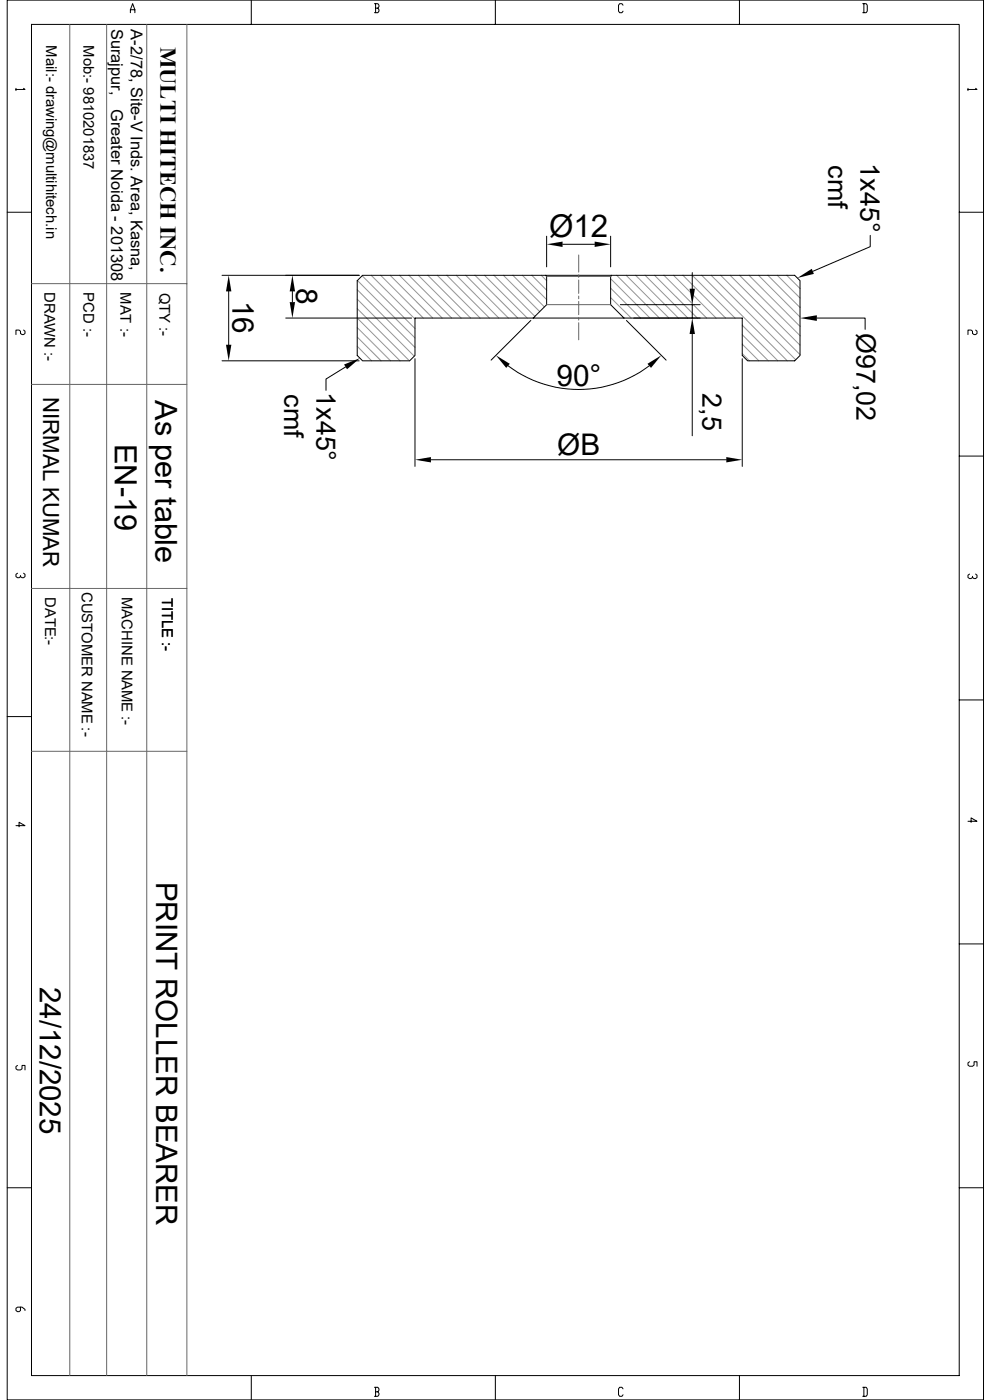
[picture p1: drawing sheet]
<svg xmlns="http://www.w3.org/2000/svg" width="297mm" height="420mm" viewBox="0 0 297 420" stroke-linecap="round" stroke-linejoin="round" font-family="sans-serif">
<g fill="none" stroke="#939598" stroke-width=".3">
<path d="M107.1 86.9l17.3 17.3M107.1 89.7l17.1 17.1M107.1 92.6l15.6 15.6M107.1 95.4l12.8 12.8M107.1 98.3l10 9.9M107.1 84.2l17.3 17.2M108.5 82.7l15.9 15.9M111.3 82.6l13.1 13.1M114.1 82.6l12.8 12.8M116.9 82.6l12.8 12.8M119.7 82.6l12.8 12.8M122.6 82.6l12.8 12.8"/>
<path d="M125.4 82.6l12.8 12.8M128.2 82.6l12.9 12.8M131.1 82.6l12.8 12.8M133.9 82.6l12.8 12.8M136.7 82.6l12.8 12.8M139.6 82.6l12.8 12.8M142.4 82.6l12.8 12.8M145.2 82.6l12.8 12.8M148 82.6l12.3 12.3M150.9 82.6l10.9 10.9M153.7 82.6l9.5 9.5M156.5 82.6l7.3 7.3"/>
<path d="M159.4 82.6l4.4 4.4M162.2 82.6l1.6 1.6M183 83.6l11.8 11.8M183 86.4l9 9M183 89.3l6.2 6.1M184.8 82.6l12.9 12.8M187.7 82.6l12.8 12.8M190.5 82.6l12.8 12.8M193.3 82.6l12.9 12.8M196.2 82.6l12.8 12.8M199 82.6l12.8 12.8M201.8 82.6l12.8 12.8"/>
<path d="M204.7 82.6l12.8 12.8M207.5 82.6l12.8 12.8M210.3 82.6l25.7 25.6M213.1 82.6l25.4 25.3M216 82.6l23.8 23.8M218.8 82.6l21 20.9M221.7 82.6l18.1 18.1M222.5 97.6l10.6 10.6M224.5 82.6l15.3 15.3M227.3 82.6l12.5 12.5M230.1 82.6l9.7 9.6M233 82.6l6.8 6.8"/>
<path d="M235.8 82.6l4 4M107.1 101.1l7.1 7.1M107.1 103.9l4.3 4.3M222.5 100.4l7.8 7.8M222.5 103.3l5 4.9M222.5 106.1l2.1 2.1"/>
</g>
<g fill="none" stroke="#000" stroke-width=".3">
<path d="M2.2 0h292.6v419.9h-292.6zM9.4 7.3h.1M9.4 7.3h278.1v405.4h-278.1zM39.1 3.8v-.9l.7-1.8 .6 1.8v.9M39.1 2.9h1.3M75.3 0v7.3M112.2 1.1h1l.4 .5v.4l-.4 .5M112.6 2.5h.6l.4 .4v.4l-.4 .5h-1M112.6 1.1v2.7M148.5 0v7.3M186.7 1.6l-.3-.5h-.7l-.3 .5v1.7l.3 .5h.7l.3-.5M221.6 0v7.3"/>
<path d="M258.6 1.1h1l.3 .5v1.7l-.3 .5h-1M258.9 1.1v2.7M4.8 26.5v.7M7.1 26.5l.4 .3h-2.7M290.1 26.5v.7M292.4 26.5l.4 .3h-2.7M2.2 63.7h7.2M163.8 70.9v9.2M168.6 73.3h9.6M183 70.9v9.2M260.8 70.6v3.4l-17.2 7.4M287.5 63.7h7.3"/>
<path d="M7.1 99l.4 .4v.6l-.4 .4h-.5l-.5-.4v-.6l-.4-.4h-.9v1.4M66.5 82.6h41.2M68.5 87.4v16M85.6 95.4h37.8M87.6 87.4v3.2M108.7 82.6h129.5l1.6 1.6v22.4l-1.6 1.6h-14.1l-1.6-1.6v-11.2h-98.1v11.2l-1.6 1.6h-14.1l-1.6-1.6v-22.4zM159.1 96.1l-11.9 11.9M163.5 82.6l.3 .3v8.5l-4 4M183.3 82.6l-.3 .3v8.5l4 4M185.9 91.4h23.9M187.7 96.1l11.9 11.9M207.5 81.8v4.8"/>
<path d="M207.5 91.4v4M244.8 95.4h14.5v3.4M292.4 99l.4 .4v.6l-.4 .4h-.5l-.4-.4v-.6l-.5-.4h-.9v1.4M66.5 108.2h41.2M103.6 110.1l-5.9 3.6v3.4M124.4 107.6v32.3M152.3 109.7a35.1 35.1 0 0 0 42.3 0M207.5 100.2v30.5M222.5 107.6v32.3M129.2 137.9h88.5M287.5 136.8h7.3M5.2 172l-.4 .3v.7l.4 .3h.5l.4-.3"/>
<path d="M7.1 172l.4 .3v.7l-.4 .3h-.5l-.5-.3v-.4M290.6 172.2l-.5 .4v.6l.5 .4h.4l.5-.4M292.4 172.2l.4 .4v.6l-.4 .4h-.5l-.4-.4v-.3M2.2 215h7.2M287.5 210h7.3M4.8 247.7h2.7l-1.8-1v1.3M290.1 246.4h2.7l-1.8-1v1.3M287.5 283.2h7.3M5.2 319.6l-.4 .4v.6l.4 .4h.9l.5-.4v-1h.9v1.4M290.6 318.5l-.5 .4v.6l.5 .4h.9l.4-.4v-1h.9v1.4M2.2 356.3h7.2M287.5 356.3h7.3"/>
<path d="M6.1 392.1v1l-.4 .4h-.5l-.4-.4v-.6l.4-.4h1.4l.9 .7v.3M75.3 412.7v7.2M112.2 416.2h1l.4 .4v.5l-.4 .4M112.6 417.5h.6l.4 .5v.4l-.4 .5h-1M112.6 416.2v2.7M148.5 412.7v7.2M186.7 416.6l-.3-.4h-.7l-.3 .4v1.8l.3 .5h.7l.3-.5M221.6 412.7v7.2M258.6 416.2h1l.3 .4v1.8l-.3 .5h-1M258.9 416.2v2.7"/>
</g>
<g fill="none" stroke="#636466" stroke-width=".3">
<path d="M20.9 7.3v405.4M32 7.3v405.4M44 7.3v405.4M56 7.3v405.4M173.4 76.5v5.1M9.4 85.1h46.6M163.8 82.9h19.2M163.8 91.4h19.2M173.4 82.4v.8M173.4 84v4M173.4 88.8v.8M173.4 90.4v4"/>
<path d="M173.4 95.2v.8M173.4 96.8v5.1M9.4 115.3h46.6M9.4 176.5h46.6M9.4 225.4h46.6"/>
</g>
<g fill="#000">
<path d="M163.8 73.3l4.8-.8v1.6zM178.2 72.5l4.8 .8-4.8 .8zM68.5 82.6l.8 4.8h-1.6zM86.8 90.6h1.6l-.8 4.8zM87.6 82.6l.8 4.8h-1.6zM206.7 86.6h1.6l-.8 4.8zM239 83.4l4.3-2.8 .6 1.6zM239.8 95.4l5-.8v1.7zM67.7 103.4h1.6l-.8 4.8zM103.1 109.3l4.8-1.9-3.9 3.4zM148.6 106.6l4.2 2.5-1.1 1.3zM194.1 109.1l4.1-2.5-3.1 3.8z"/>
<path d="M207.5 95.4l.8 4.8h-1.6zM124.4 137.9l4.8-.8v1.6zM217.7 137.1l4.8 .8-4.8 .8z"/>
</g>
<text font-size="9.4" x="164.6" y="71.1">Ø12</text>
<g font-size="9.2">
<text x="46.5" y="120" transform="rotate(90 46.5 120)">As per table</text>
<text x="34.5" y="133.2" transform="rotate(90 34.5 133.2)">EN-19</text>
</g>
<g font-size="8.9">
<text x="88.8" y="86.5" transform="rotate(90 88.8 86.5)">8</text>
<text x="69.7" y="90.2" transform="rotate(90 69.7 90.2)">16</text>
<text x="166.8" y="115.7">90°</text>
<text x="167" y="136.4">ØB</text>
</g>
<g font-size="8.8">
<text x="46.8" y="264.5" transform="rotate(90 46.8 264.5)">PRINT ROLLER BEARER</text>
<text x="12" y="296.1" transform="rotate(90 12 296.1)">24/12/2025</text>
</g>
<g font-size="8">
<text x="248.2" y="49.6" transform="rotate(90 248.2 49.6)">cmf</text>
<text x="257.9" y="49" transform="rotate(90 257.9 49)">1x45°</text>
<text x="256.7" y="99.9" transform="rotate(90 256.7 99.9)">Ø97,02</text>
<text x="85.2" y="118.2" transform="rotate(90 85.2 118.2)">cmf</text>
<text x="94.9" y="117.6" transform="rotate(90 94.9 117.6)">1x45°</text>
<text x="210.5" y="117.9" transform="rotate(90 210.5 117.9)">2,5</text>
</g>
<text font-size="6.8" x="48.1" y="14" transform="rotate(90 48.1 14)">MULTI HITECH INC.</text>
<text font-size="6.6" x="12.9" y="119.1" transform="rotate(90 12.9 119.1)">NIRMAL KUMAR</text>
<g font-size="4.9">
<text x="33.3" y="8.6" transform="rotate(90 33.3 8.6)">Surajpur,</text>
<text x="39.2" y="8.8" transform="rotate(90 39.2 8.8)">A-2/78, Site-V Inds. Area, Kasna,</text>
<text x="33.3" y="32.7" transform="rotate(90 33.3 32.7)">Greater Noida - 201308</text>
</g>
<g font-size="4.4">
<text x="13.8" y="13.6" transform="rotate(90 13.8 13.6)">Mail:- drawing@multihitech.in</text>
<text x="25" y="13.6" transform="rotate(90 25 13.6)">Mob:- 9810201837</text>
<text x="13.3" y="87.6" transform="rotate(90 13.3 87.6)">DRAWN :-</text>
<text x="25" y="87.6" transform="rotate(90 25 87.6)">PCD :-</text>
<text x="36.1" y="87.6" transform="rotate(90 36.1 87.6)">MAT :-</text>
<text x="47.8" y="87.8" transform="rotate(90 47.8 87.8)">QTY :-</text>
<text x="13.5" y="179.1" transform="rotate(90 13.5 179.1)">DATE:-</text>
<text x="24.5" y="177.5" transform="rotate(90 24.5 177.5)">CUSTOMER NAME :-</text>
<text x="36.5" y="179.1" transform="rotate(90 36.5 179.1)">MACHINE NAME :-</text>
<text x="48.6" y="179.3" transform="rotate(90 48.6 179.3)">TITLE :-</text>
</g>
</svg>
